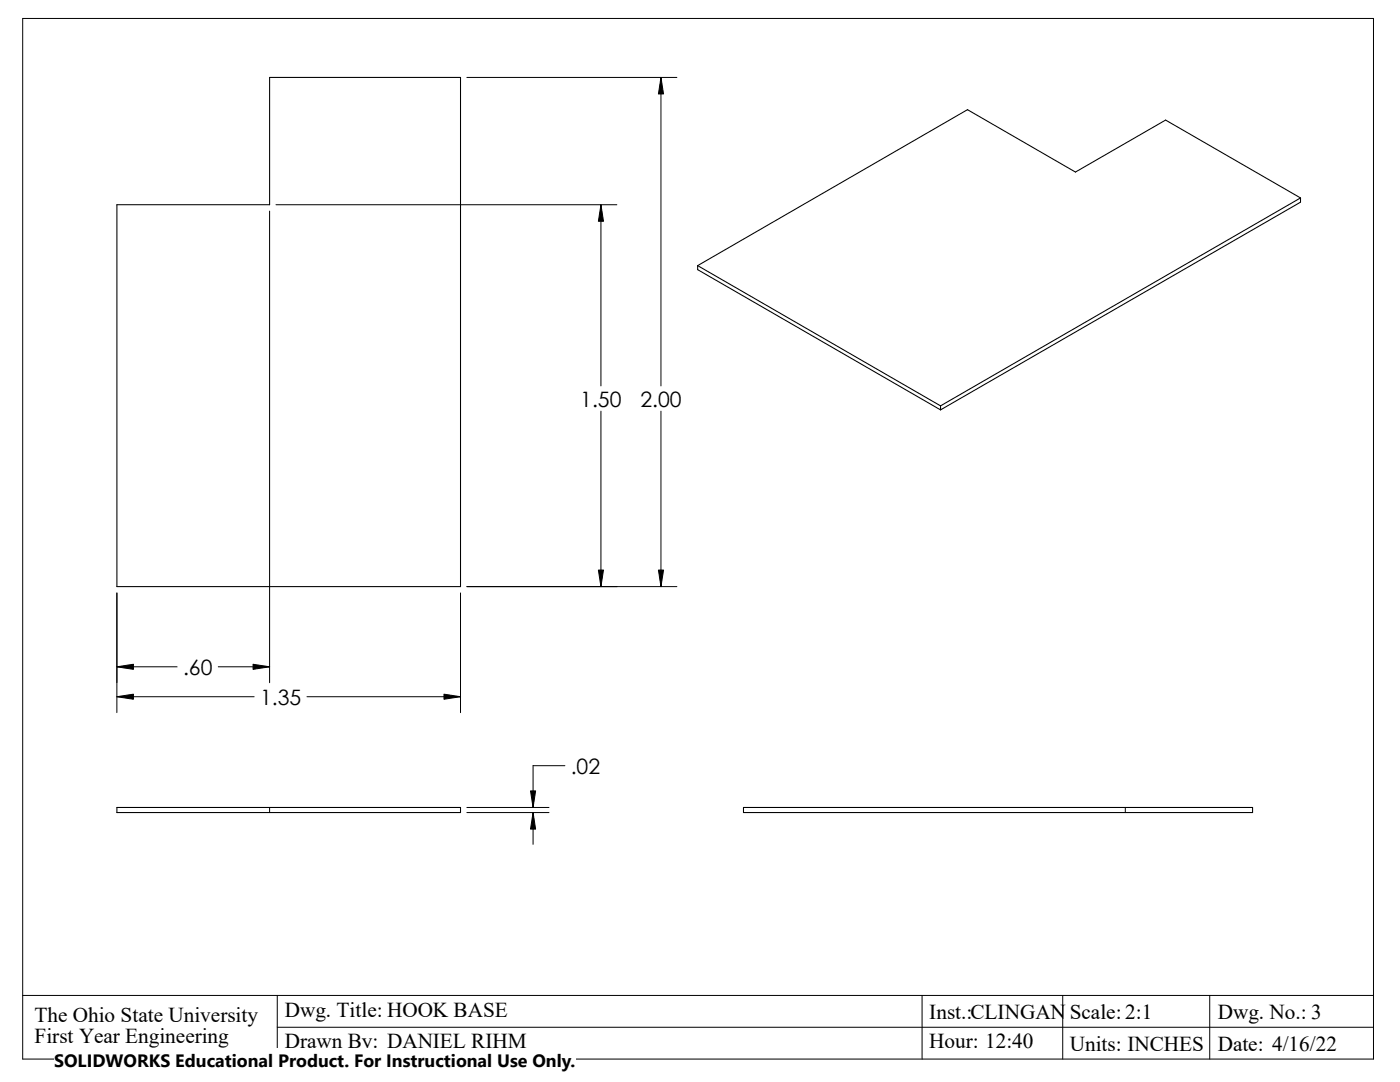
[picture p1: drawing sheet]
<svg xmlns="http://www.w3.org/2000/svg" width="279mm" height="216mm" viewBox="0 0 279 216" stroke-linecap="round" stroke-linejoin="round" font-family="sans-serif">
<g fill="none" stroke="#000" stroke-width=".2">
<path d="M4.5 3.7h269.6v207.6h-269.6zM93.2 15.5h41.9M131.9 15.5v61.5M53.8 42.1v94.1M55.1 40.9h68M119.9 40.9v36.1M119.9 82v35.1M131.9 82v35.1M23.3 118.3v23.9M91.9 118.3v23.9M93.2 117.1h41.9M23.3 133.1h12"/>
<path d="M23.3 139h27.4M43.6 133.1h10.2M61.3 139h30.6M112.7 152.8h-6.3v8.3M53.8 161.1v1M93.2 161.1h16.4M93.2 162.1h16.4M106.4 162.1v6.4M224.6 161.1v1M4.5 198.6h269.6M55.3 198.6v12.7M184 198.6v12.7"/>
<path d="M212.1 198.6v12.7M241.4 198.6v12.7M55.3 205h218.8"/>
</g>
<path d="M259.5 39.5l-71.8 41.5M259.5 39.5v.8l-71.8 41.5M259.5 39.5l-26.9-15.5-18 10.3-21.5-12.4-53.9 31.1M23.3 40.9h30.5v-25.4h38.1v101.6h-68.6zM139.2 53v.8l48.5 28M139.2 53l48.5 28M187.7 81v.8M23.3 161.1h68.6v1h-68.6zM148.4 161.1h101.6v1h-101.6z" fill="none" stroke="#000" stroke-width=".21"/>
<path d="M131.9 15.5l.5 3.3h-1zM119.9 40.9l.5 3.3h-1zM119.4 113.7h1l-.5 3.4zM131.4 113.7h1l-.5 3.4zM23.3 133.1l3.3-.6v1.1zM23.3 139l3.3-.5v1zM50.5 132.5l3.3 .6-3.3 .5zM88.6 138.5l3.3 .5-3.3 .5zM105.9 157.8h1l-.5 3.3zM106.4 162.1l.5 3.3h-1z" fill="#000" stroke="#000" stroke-width=".2"/>
<path d="M10.8 209.2h104.1v6.7h-104.1z" fill="#fff"/>
<g font-size="4.2">
<text x="115.8" y="81.2">1.50</text>
<text x="127.8" y="81.2">2.00</text>
<text x="36.5" y="134.7">.60</text>
<text x="51.9" y="140.7">1.35</text>
<text x="113.9" y="154.4">.02</text>
<text x="6.9" y="203.9">The Ohio State University</text>
<text x="56.9" y="202.9">Dwg. Title: HOOK BASE</text>
<text x="185.5" y="203.2">Inst.:CLINGAN</text>
<text x="213.5" y="203.2">Scale: 2:1</text>
<text x="243.1" y="203.2">Dwg. No.: 3</text>
<text x="6.9" y="208.1">First Year Engineering</text>
<text x="56.9" y="209.2">Drawn By: DANIEL RIHM</text>
<text x="185.5" y="209.2">Hour: 12:40</text>
<text x="213.5" y="209.6">Units: INCHES</text>
<text x="243" y="209.6">Date: 4/16/22</text>
</g>
<text font-size="3.6" x="10.8" y="213">SOLIDWORKS Educational Product. For Instructional Use Only.</text>
</svg>
